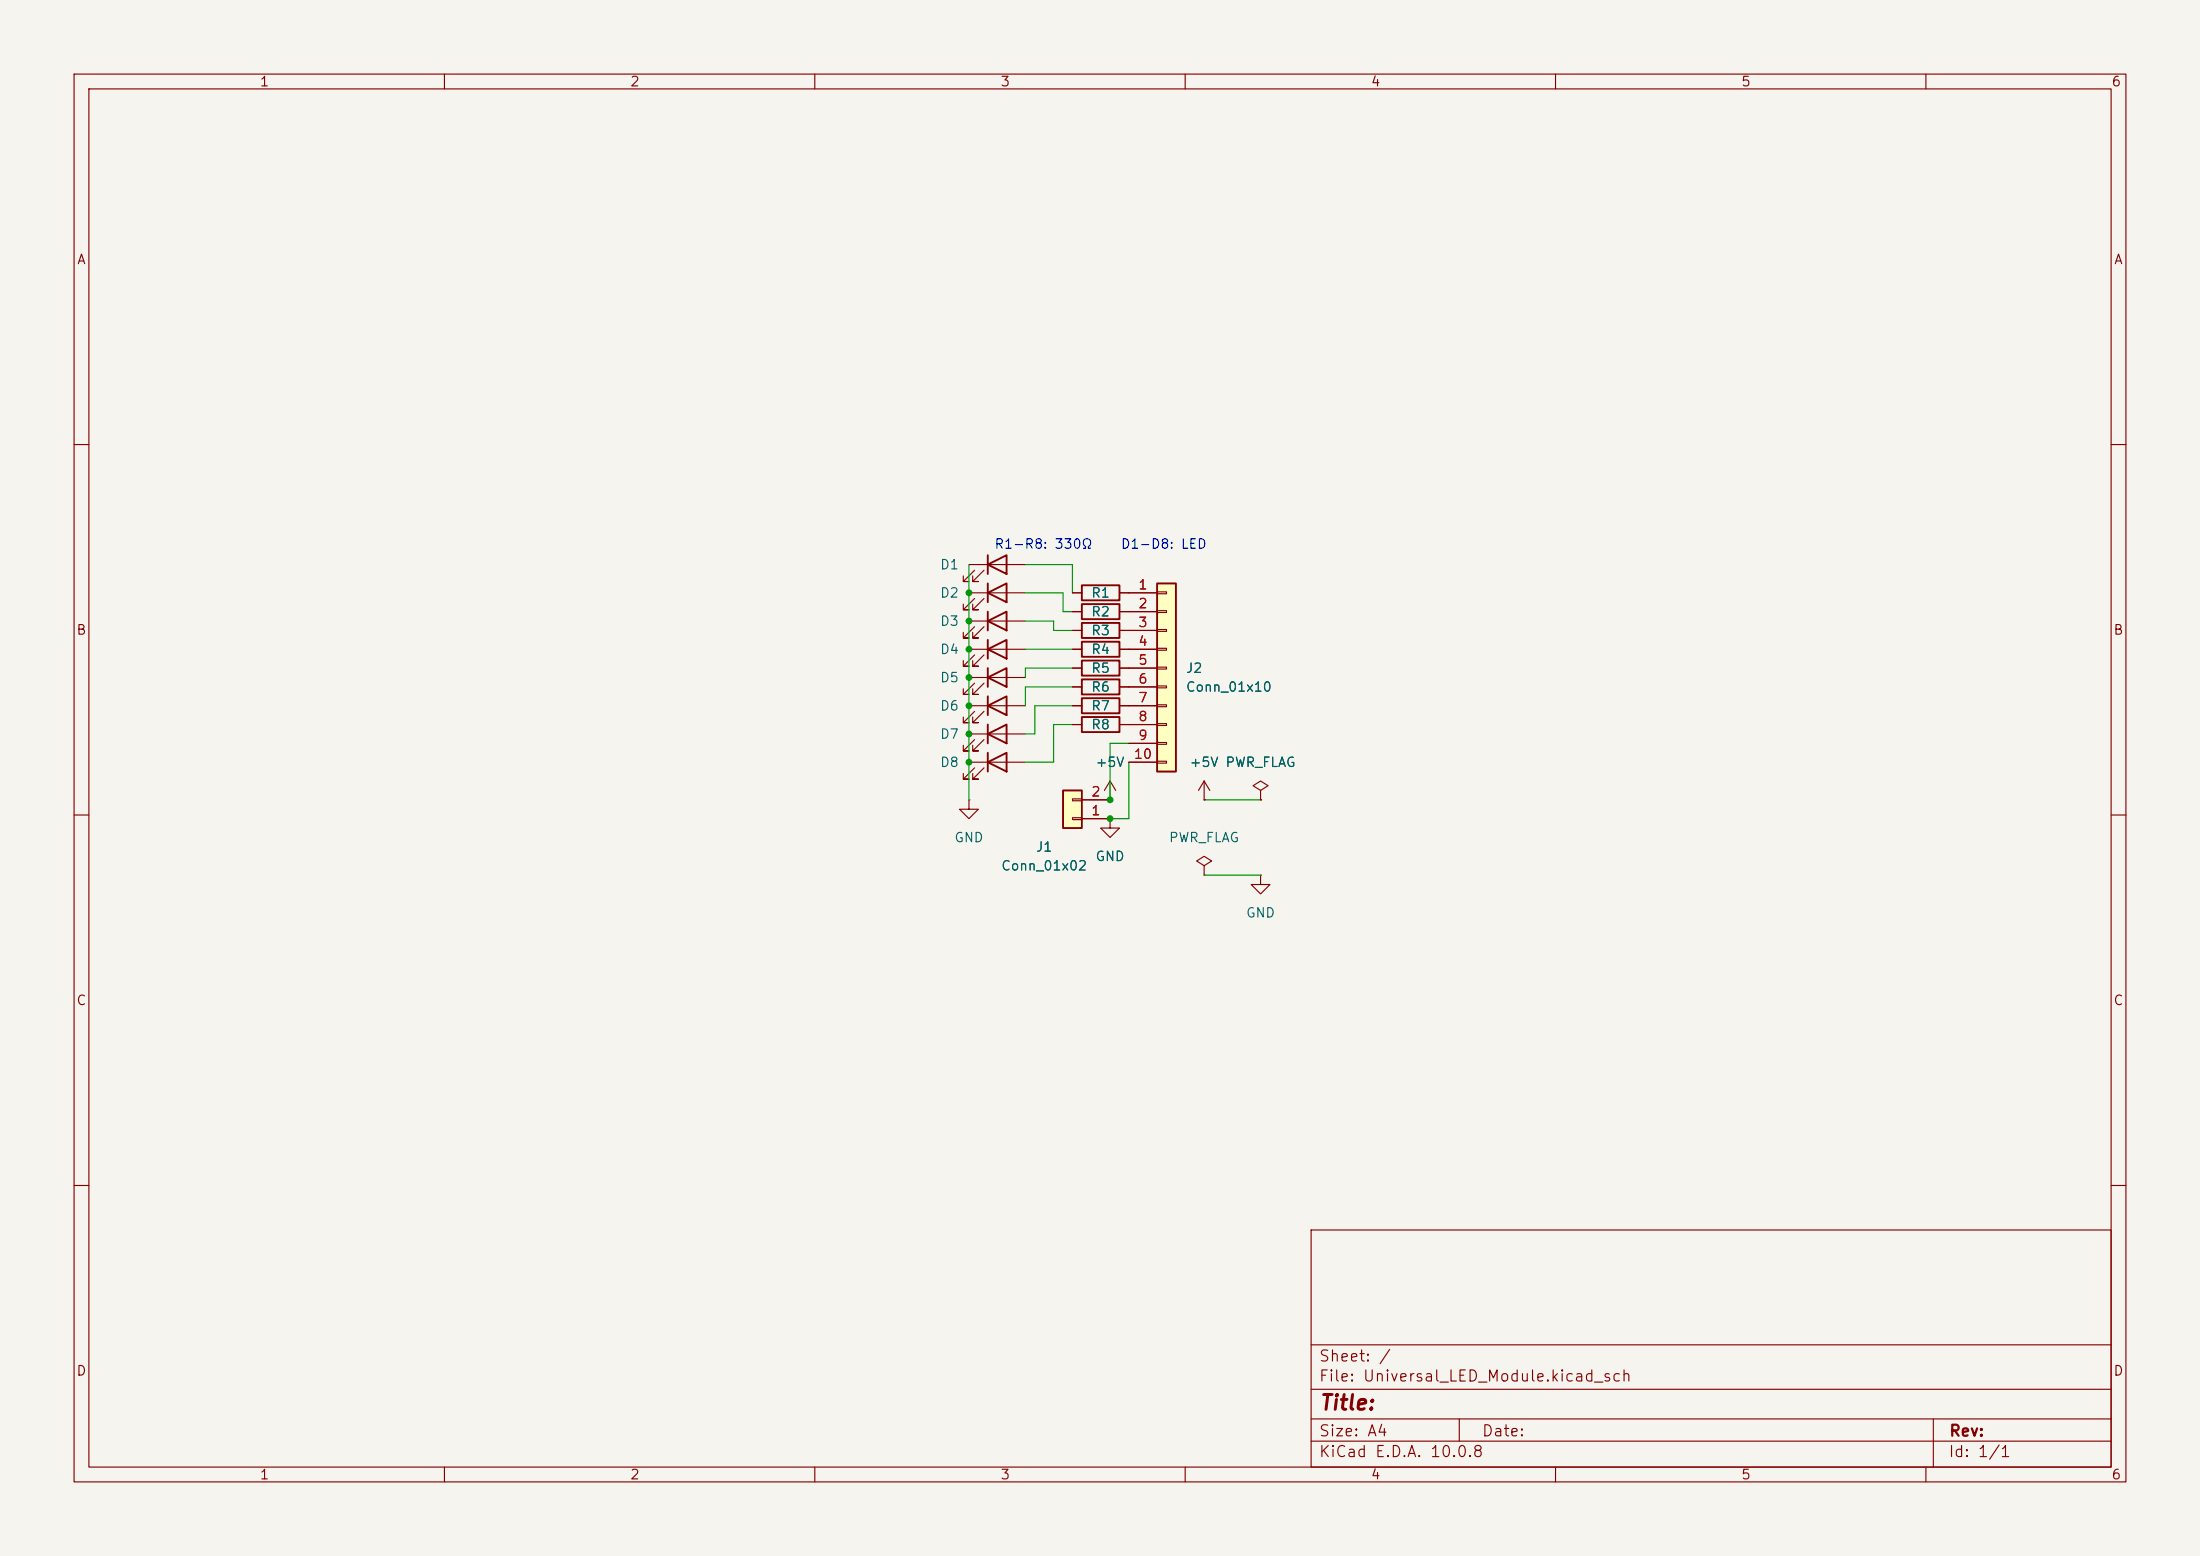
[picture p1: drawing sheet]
(kicad_sch
 (version 20260306)
 (generator "eeschema")
 (generator_version "10.0")
 (paper "A4")
 (lib_symbols
  (symbol "Connector_Generic:Conn_01x02"
   (pin_names
    (offset 1.016) (hide yes)) (exclude_from_sim no) (in_bom yes) (on_board yes)
   (in_pos_files yes)
   (duplicate_pin_numbers_are_jumpers no)
   (property "Reference" "J" (at 0 2.54 0) (show_name no) (do_not_autoplace no) (effects (font (size 1.27 1.27))))
   (property "Value" "Conn_01x02" (at 0 -5.08 0) (show_name no) (do_not_autoplace no) (effects (font (size 1.27 1.27))))
   (property "Footprint" "" (at 0 0 0) (show_name no) (do_not_autoplace no) (hide yes) (effects (font (size 1.27 1.27))))
   (property "Datasheet" "" (at 0 0 0) (show_name no) (do_not_autoplace no) (hide yes) (effects (font (size 1.27 1.27))))
   (property "Description" "Generic connector, single row, 01x02, script generated (kicad-library-utils/schlib/autogen/connector/)" (at 0 0 0) (show_name no) (do_not_autoplace no) (hide yes) (effects (font (size 1.27 1.27))))
   (symbol "Conn_01x02_1_1"
    (rectangle (start -1.27 1.27) (end 1.27 -3.81) (stroke (width 0.254) (type default)) (fill (type background)))
    (rectangle (start -1.27 0.127) (end 0 -0.127) (stroke (width 0.1524) (type default)) (fill (type none)))
    (rectangle (start -1.27 -2.413) (end 0 -2.667) (stroke (width 0.1524) (type default)) (fill (type none)))
    (pin passive line (at -5.08 0 0) (length 3.81) (name "Pin_1" (effects (font (size 1.27 1.27)))) (number "1" (effects (font (size 1.27 1.27)))))
    (pin passive line (at -5.08 -2.54 0) (length 3.81) (name "Pin_2" (effects (font (size 1.27 1.27)))) (number "2" (effects (font (size 1.27 1.27))))))
   (embedded_fonts no))
  (symbol "Connector_Generic:Conn_01x10"
   (pin_names
    (offset 1.016) (hide yes)) (exclude_from_sim no) (in_bom yes) (on_board yes)
   (in_pos_files yes)
   (duplicate_pin_numbers_are_jumpers no)
   (property "Reference" "J" (at 0 12.7 0) (show_name no) (do_not_autoplace no) (effects (font (size 1.27 1.27))))
   (property "Value" "Conn_01x10" (at 0 -15.24 0) (show_name no) (do_not_autoplace no) (effects (font (size 1.27 1.27))))
   (property "Footprint" "" (at 0 0 0) (show_name no) (do_not_autoplace no) (hide yes) (effects (font (size 1.27 1.27))))
   (property "Datasheet" "" (at 0 0 0) (show_name no) (do_not_autoplace no) (hide yes) (effects (font (size 1.27 1.27))))
   (property "Description" "Generic connector, single row, 01x10, script generated (kicad-library-utils/schlib/autogen/connector/)" (at 0 0 0) (show_name no) (do_not_autoplace no) (hide yes) (effects (font (size 1.27 1.27))))
   (symbol "Conn_01x10_1_1"
    (rectangle (start -1.27 11.43) (end 1.27 -13.97) (stroke (width 0.254) (type default)) (fill (type background)))
    (rectangle (start -1.27 10.287) (end 0 10.033) (stroke (width 0.1524) (type default)) (fill (type none)))
    (rectangle (start -1.27 7.747) (end 0 7.493) (stroke (width 0.1524) (type default)) (fill (type none)))
    (rectangle (start -1.27 5.207) (end 0 4.953) (stroke (width 0.1524) (type default)) (fill (type none)))
    (rectangle (start -1.27 2.667) (end 0 2.413) (stroke (width 0.1524) (type default)) (fill (type none)))
    (rectangle (start -1.27 0.127) (end 0 -0.127) (stroke (width 0.1524) (type default)) (fill (type none)))
    (rectangle (start -1.27 -2.413) (end 0 -2.667) (stroke (width 0.1524) (type default)) (fill (type none)))
    (rectangle (start -1.27 -4.953) (end 0 -5.207) (stroke (width 0.1524) (type default)) (fill (type none)))
    (rectangle (start -1.27 -7.493) (end 0 -7.747) (stroke (width 0.1524) (type default)) (fill (type none)))
    (rectangle (start -1.27 -10.033) (end 0 -10.287) (stroke (width 0.1524) (type default)) (fill (type none)))
    (rectangle (start -1.27 -12.573) (end 0 -12.827) (stroke (width 0.1524) (type default)) (fill (type none)))
    (pin passive line (at -5.08 10.16 0) (length 3.81) (name "Pin_1" (effects (font (size 1.27 1.27)))) (number "1" (effects (font (size 1.27 1.27)))))
    (pin passive line (at -5.08 7.62 0) (length 3.81) (name "Pin_2" (effects (font (size 1.27 1.27)))) (number "2" (effects (font (size 1.27 1.27)))))
    (pin passive line (at -5.08 5.08 0) (length 3.81) (name "Pin_3" (effects (font (size 1.27 1.27)))) (number "3" (effects (font (size 1.27 1.27)))))
    (pin passive line (at -5.08 2.54 0) (length 3.81) (name "Pin_4" (effects (font (size 1.27 1.27)))) (number "4" (effects (font (size 1.27 1.27)))))
    (pin passive line (at -5.08 0 0) (length 3.81) (name "Pin_5" (effects (font (size 1.27 1.27)))) (number "5" (effects (font (size 1.27 1.27)))))
    (pin passive line (at -5.08 -2.54 0) (length 3.81) (name "Pin_6" (effects (font (size 1.27 1.27)))) (number "6" (effects (font (size 1.27 1.27)))))
    (pin passive line (at -5.08 -5.08 0) (length 3.81) (name "Pin_7" (effects (font (size 1.27 1.27)))) (number "7" (effects (font (size 1.27 1.27)))))
    (pin passive line (at -5.08 -7.62 0) (length 3.81) (name "Pin_8" (effects (font (size 1.27 1.27)))) (number "8" (effects (font (size 1.27 1.27)))))
    (pin passive line (at -5.08 -10.16 0) (length 3.81) (name "Pin_9" (effects (font (size 1.27 1.27)))) (number "9" (effects (font (size 1.27 1.27)))))
    (pin passive line (at -5.08 -12.7 0) (length 3.81) (name "Pin_10" (effects (font (size 1.27 1.27)))) (number "10" (effects (font (size 1.27 1.27))))))
   (embedded_fonts no))
  (symbol "Device:LED"
   (pin_numbers (hide yes))
   (pin_names
    (offset 1.016) (hide yes)) (exclude_from_sim no) (in_bom yes) (on_board yes)
   (in_pos_files yes)
   (duplicate_pin_numbers_are_jumpers no)
   (property "Reference" "D" (at 0 2.54 0) (show_name no) (do_not_autoplace no) (effects (font (size 1.27 1.27))))
   (property "Value" "LED" (at 0 -2.54 0) (show_name no) (do_not_autoplace no) (effects (font (size 1.27 1.27))))
   (property "Footprint" "" (at 0 0 0) (show_name no) (do_not_autoplace no) (hide yes) (effects (font (size 1.27 1.27))))
   (property "Datasheet" "" (at 0 0 0) (show_name no) (do_not_autoplace no) (hide yes) (effects (font (size 1.27 1.27))))
   (property "Description" "Light emitting diode" (at 0 0 0) (show_name no) (do_not_autoplace no) (hide yes) (effects (font (size 1.27 1.27))))
   (property "Sim.Pins" "1=K 2=A" (at 0 0 0) (show_name no) (do_not_autoplace no) (hide yes) (effects (font (size 1.27 1.27))))
   (symbol "LED_0_1"
    (polyline (pts (xy -3.048 -0.762) (xy -4.572 -2.286) (xy -3.81 -2.286) (xy -4.572 -2.286) (xy -4.572 -1.524)) (stroke (width 0) (type default)) (fill (type none)))
    (polyline (pts (xy -1.778 -0.762) (xy -3.302 -2.286) (xy -2.54 -2.286) (xy -3.302 -2.286) (xy -3.302 -1.524)) (stroke (width 0) (type default)) (fill (type none)))
    (polyline (pts (xy -1.27 0) (xy 1.27 0)) (stroke (width 0) (type default)) (fill (type none)))
    (polyline (pts (xy -1.27 -1.27) (xy -1.27 1.27)) (stroke (width 0.254) (type default)) (fill (type none)))
    (polyline (pts (xy 1.27 -1.27) (xy 1.27 1.27) (xy -1.27 0) (xy 1.27 -1.27)) (stroke (width 0.254) (type default)) (fill (type none))))
   (symbol "LED_1_1"
    (pin passive line (at -3.81 0 0) (length 2.54) (name "K" (effects (font (size 1.27 1.27)))) (number "1" (effects (font (size 1.27 1.27)))))
    (pin passive line (at 3.81 0 180) (length 2.54) (name "A" (effects (font (size 1.27 1.27)))) (number "2" (effects (font (size 1.27 1.27))))))
   (embedded_fonts no))
  (symbol "Device:R"
   (pin_numbers (hide yes))
   (pin_names
    (offset 0)) (exclude_from_sim no) (in_bom yes) (on_board yes)
   (in_pos_files yes)
   (duplicate_pin_numbers_are_jumpers no)
   (property "Reference" "R" (at 2.032 0 90) (show_name no) (do_not_autoplace no) (effects (font (size 1.27 1.27))))
   (property "Value" "R" (at 0 0 90) (show_name no) (do_not_autoplace no) (effects (font (size 1.27 1.27))))
   (property "Footprint" "" (at -1.778 0 90) (show_name no) (do_not_autoplace no) (hide yes) (effects (font (size 1.27 1.27))))
   (property "Datasheet" "" (at 0 0 0) (show_name no) (do_not_autoplace no) (hide yes) (effects (font (size 1.27 1.27))))
   (property "Description" "Resistor" (at 0 0 0) (show_name no) (do_not_autoplace no) (hide yes) (effects (font (size 1.27 1.27))))
   (symbol "R_0_1"
    (rectangle (start -1.016 -2.54) (end 1.016 2.54) (stroke (width 0.254) (type default)) (fill (type none))))
   (symbol "R_1_1"
    (pin passive line (at 0 3.81 270) (length 1.27) (name "" (effects (font (size 1.27 1.27)))) (number "1" (effects (font (size 1.27 1.27)))))
    (pin passive line (at 0 -3.81 90) (length 1.27) (name "" (effects (font (size 1.27 1.27)))) (number "2" (effects (font (size 1.27 1.27))))))
   (embedded_fonts no))
  (symbol "power:+5V"
   (power global)
   (pin_numbers (hide yes))
   (pin_names
    (offset 0) (hide yes)) (exclude_from_sim no) (in_bom yes) (on_board yes)
   (in_pos_files yes)
   (duplicate_pin_numbers_are_jumpers no)
   (property "Reference" "#PWR" (at 0 -3.81 0) (show_name no) (do_not_autoplace no) (hide yes) (effects (font (size 1.27 1.27))))
   (property "Value" "+5V" (at 0 3.556 0) (show_name no) (do_not_autoplace no) (effects (font (size 1.27 1.27))))
   (property "Footprint" "" (at 0 0 0) (show_name no) (do_not_autoplace no) (hide yes) (effects (font (size 1.27 1.27))))
   (property "Datasheet" "" (at 0 0 0) (show_name no) (do_not_autoplace no) (hide yes) (effects (font (size 1.27 1.27))))
   (property "Description" "Power symbol creates a global label with name \"+5V\"" (at 0 0 0) (show_name no) (do_not_autoplace no) (hide yes) (effects (font (size 1.27 1.27))))
   (symbol "+5V_0_1"
    (polyline (pts (xy -0.762 1.27) (xy 0 2.54)) (stroke (width 0) (type default)) (fill (type none)))
    (polyline (pts (xy 0 2.54) (xy 0.762 1.27)) (stroke (width 0) (type default)) (fill (type none)))
    (polyline (pts (xy 0 0) (xy 0 2.54)) (stroke (width 0) (type default)) (fill (type none))))
   (symbol "+5V_1_1"
    (pin power_in line (at 0 0 90) (length 0) (name "" (effects (font (size 1.27 1.27)))) (number "1" (effects (font (size 1.27 1.27))))))
   (embedded_fonts no))
  (symbol "power:GND"
   (power global)
   (pin_numbers (hide yes))
   (pin_names
    (offset 0) (hide yes)) (exclude_from_sim no) (in_bom yes) (on_board yes)
   (in_pos_files yes)
   (duplicate_pin_numbers_are_jumpers no)
   (property "Reference" "#PWR" (at 0 -6.35 0) (show_name no) (do_not_autoplace no) (hide yes) (effects (font (size 1.27 1.27))))
   (property "Value" "GND" (at 0 -3.81 0) (show_name no) (do_not_autoplace no) (effects (font (size 1.27 1.27))))
   (property "Footprint" "" (at 0 0 0) (show_name no) (do_not_autoplace no) (hide yes) (effects (font (size 1.27 1.27))))
   (property "Datasheet" "" (at 0 0 0) (show_name no) (do_not_autoplace no) (hide yes) (effects (font (size 1.27 1.27))))
   (property "Description" "Power symbol creates a global label with name \"GND\" , ground" (at 0 0 0) (show_name no) (do_not_autoplace no) (hide yes) (effects (font (size 1.27 1.27))))
   (symbol "GND_0_1"
    (polyline (pts (xy 0 0) (xy 0 -1.27) (xy 1.27 -1.27) (xy 0 -2.54) (xy -1.27 -1.27) (xy 0 -1.27)) (stroke (width 0) (type default)) (fill (type none))))
   (symbol "GND_1_1"
    (pin power_in line (at 0 0 270) (length 0) (name "" (effects (font (size 1.27 1.27)))) (number "1" (effects (font (size 1.27 1.27))))))
   (embedded_fonts no))
  (symbol "power:PWR_FLAG"
   (power global)
   (pin_numbers (hide yes))
   (pin_names
    (offset 0) (hide yes)) (exclude_from_sim no) (in_bom yes) (on_board yes)
   (in_pos_files yes)
   (duplicate_pin_numbers_are_jumpers no)
   (property "Reference" "#FLG" (at 0 1.905 0) (show_name no) (do_not_autoplace no) (hide yes) (effects (font (size 1.27 1.27))))
   (property "Value" "PWR_FLAG" (at 0 3.81 0) (show_name no) (do_not_autoplace no) (effects (font (size 1.27 1.27))))
   (property "Footprint" "" (at 0 0 0) (show_name no) (do_not_autoplace no) (hide yes) (effects (font (size 1.27 1.27))))
   (property "Datasheet" "" (at 0 0 0) (show_name no) (do_not_autoplace no) (hide yes) (effects (font (size 1.27 1.27))))
   (property "Description" "Special symbol for telling ERC where power comes from" (at 0 0 0) (show_name no) (do_not_autoplace no) (hide yes) (effects (font (size 1.27 1.27))))
   (symbol "PWR_FLAG_0_0"
    (pin power_out line (at 0 0 90) (length 0) (name "" (effects (font (size 1.27 1.27)))) (number "1" (effects (font (size 1.27 1.27))))))
   (symbol "PWR_FLAG_0_1"
    (polyline (pts (xy 0 0) (xy 0 1.27) (xy -1.016 1.905) (xy 0 2.54) (xy 1.016 1.905) (xy 0 1.27)) (stroke (width 0) (type default)) (fill (type none))))
   (embedded_fonts no)))
 (text "R1-R8: 330Ω    D1-D8: LED"
  (exclude_from_sim no)
  (at 148.59 73.66 0)
  (effects (font (size 1.27 1.27))))
 (junction
  (at 130.81 80.01)
  (diameter 0)
  (color 0 0 0 0))
 (junction
  (at 130.81 87.63)
  (diameter 0)
  (color 0 0 0 0))
 (junction
  (at 130.81 83.82)
  (diameter 0)
  (color 0 0 0 0))
 (junction
  (at 130.81 95.25)
  (diameter 0)
  (color 0 0 0 0))
 (junction
  (at 130.81 102.87)
  (diameter 0)
  (color 0 0 0 0))
 (junction
  (at 130.81 91.44)
  (diameter 0)
  (color 0 0 0 0))
 (junction
  (at 149.86 107.95)
  (diameter 0)
  (color 0 0 0 0))
 (junction
  (at 149.86 110.49)
  (diameter 0)
  (color 0 0 0 0))
 (junction
  (at 130.81 99.06)
  (diameter 0)
  (color 0 0 0 0))
 (wire
  (pts (xy 149.86 100.33) (xy 152.4 100.33))
  (stroke (width 0) (type default)))
 (wire
  (pts (xy 144.78 76.2) (xy 138.43 76.2))
  (stroke (width 0) (type default)))
 (wire
  (pts (xy 143.51 82.55) (xy 143.51 80.01))
  (stroke (width 0) (type default)))
 (wire
  (pts (xy 138.43 90.17) (xy 138.43 91.44))
  (stroke (width 0) (type default)))
 (wire
  (pts (xy 162.56 107.95) (xy 170.18 107.95))
  (stroke (width 0) (type default)))
 (wire
  (pts (xy 144.78 82.55) (xy 143.51 82.55))
  (stroke (width 0) (type default)))
 (wire
  (pts (xy 139.7 95.25) (xy 139.7 99.06))
  (stroke (width 0) (type default)))
 (wire
  (pts (xy 142.24 85.09) (xy 144.78 85.09))
  (stroke (width 0) (type default)))
 (wire
  (pts (xy 130.81 80.01) (xy 130.81 83.82))
  (stroke (width 0) (type default)))
 (wire
  (pts (xy 152.4 110.49) (xy 152.4 102.87))
  (stroke (width 0) (type default)))
 (wire
  (pts (xy 130.81 87.63) (xy 130.81 91.44))
  (stroke (width 0) (type default)))
 (wire
  (pts (xy 130.81 95.25) (xy 130.81 99.06))
  (stroke (width 0) (type default)))
 (wire
  (pts (xy 149.86 100.33) (xy 149.86 107.95))
  (stroke (width 0) (type default)))
 (wire
  (pts (xy 130.81 76.2) (xy 130.81 80.01))
  (stroke (width 0) (type default)))
 (wire
  (pts (xy 142.24 97.79) (xy 142.24 102.87))
  (stroke (width 0) (type default)))
 (wire
  (pts (xy 138.43 83.82) (xy 142.24 83.82))
  (stroke (width 0) (type default)))
 (wire
  (pts (xy 142.24 102.87) (xy 138.43 102.87))
  (stroke (width 0) (type default)))
 (wire
  (pts (xy 130.81 83.82) (xy 130.81 87.63))
  (stroke (width 0) (type default)))
 (wire
  (pts (xy 143.51 80.01) (xy 138.43 80.01))
  (stroke (width 0) (type default)))
 (wire
  (pts (xy 138.43 92.71) (xy 138.43 95.25))
  (stroke (width 0) (type default)))
 (wire
  (pts (xy 130.81 102.87) (xy 130.81 107.95))
  (stroke (width 0) (type default)))
 (wire
  (pts (xy 144.78 80.01) (xy 144.78 76.2))
  (stroke (width 0) (type default)))
 (wire
  (pts (xy 138.43 87.63) (xy 144.78 87.63))
  (stroke (width 0) (type default)))
 (wire
  (pts (xy 142.24 97.79) (xy 144.78 97.79))
  (stroke (width 0) (type default)))
 (wire
  (pts (xy 142.24 85.09) (xy 142.24 83.82))
  (stroke (width 0) (type default)))
 (wire
  (pts (xy 162.56 118.11) (xy 170.18 118.11))
  (stroke (width 0) (type default)))
 (wire
  (pts (xy 130.81 99.06) (xy 130.81 102.87))
  (stroke (width 0) (type default)))
 (wire
  (pts (xy 130.81 91.44) (xy 130.81 95.25))
  (stroke (width 0) (type default)))
 (wire
  (pts (xy 144.78 95.25) (xy 139.7 95.25))
  (stroke (width 0) (type default)))
 (wire
  (pts (xy 149.86 110.49) (xy 152.4 110.49))
  (stroke (width 0) (type default)))
 (wire
  (pts (xy 139.7 99.06) (xy 138.43 99.06))
  (stroke (width 0) (type default)))
 (wire
  (pts (xy 138.43 92.71) (xy 144.78 92.71))
  (stroke (width 0) (type default)))
 (wire
  (pts (xy 138.43 90.17) (xy 144.78 90.17))
  (stroke (width 0) (type default)))
 (symbol
  (lib_id "Device:LED")
  (at 134.62 99.06 0)
  (unit 1)
  (body_style 1)
  (exclude_from_sim no)
  (in_bom yes)
  (on_board yes)
  (in_pos_files yes)
  (dnp no)
  (property "Reference" "D7" (at 129.54 99.06 0) (show_name no) (do_not_autoplace no) (effects (font (size 1.27 1.27)) (justify right)))
  (property "Value" "LED" (at 133.0325 95.25 0) (hide yes) (show_name no) (do_not_autoplace no) (effects (font (size 1.27 1.27))))
  (property "Footprint" "LED_THT:LED_D5.0mm" (at 134.62 99.06 0) (hide yes) (show_name no) (do_not_autoplace no) (effects (font (size 1.27 1.27))))
  (property "Datasheet" "" (at 134.62 99.06 0) (hide yes) (show_name no) (do_not_autoplace no) (effects (font (size 1.27 1.27))))
  (property "Description" "Light emitting diode" (at 134.62 99.06 0) (hide yes) (show_name no) (do_not_autoplace no) (effects (font (size 1.27 1.27))))
  (property "Sim.Pins" "1=K 2=A" (at 134.62 99.06 0) (hide yes) (show_name no) (do_not_autoplace no) (effects (font (size 1.27 1.27))))
  (pin "2")
  (pin "1"))
 (symbol
  (lib_id "Device:R")
  (at 148.59 85.09 90)
  (unit 1)
  (body_style 1)
  (exclude_from_sim no)
  (in_bom yes)
  (on_board yes)
  (in_pos_files yes)
  (dnp no)
  (property "Reference" "R3" (at 148.59 85.09 90) (show_name no) (do_not_autoplace no) (effects (font (size 1.27 1.27))))
  (property "Value" "330" (at 148.59 81.28 90) (hide yes) (show_name no) (do_not_autoplace no) (effects (font (size 1.27 1.27))))
  (property "Footprint" "Resistor_THT:R_Axial_DIN0207_L6.3mm_D2.5mm_P10.16mm_Horizontal" (at 148.59 86.868 90) (hide yes) (show_name no) (do_not_autoplace no) (effects (font (size 1.27 1.27))))
  (property "Datasheet" "" (at 148.59 85.09 0) (hide yes) (show_name no) (do_not_autoplace no) (effects (font (size 1.27 1.27))))
  (property "Description" "Resistor" (at 148.59 85.09 0) (hide yes) (show_name no) (do_not_autoplace no) (effects (font (size 1.27 1.27))))
  (pin "2")
  (pin "1"))
 (symbol
  (lib_id "power:PWR_FLAG")
  (at 162.56 118.11 0)
  (unit 1)
  (body_style 1)
  (exclude_from_sim no)
  (in_bom yes)
  (on_board yes)
  (in_pos_files yes)
  (dnp no)
  (fields_autoplaced yes)
  (property "Reference" "#FLG02" (at 162.56 116.205 0) (hide yes) (show_name no) (do_not_autoplace no) (effects (font (size 1.27 1.27))))
  (property "Value" "PWR_FLAG" (at 162.56 113.03 0) (show_name no) (do_not_autoplace no) (effects (font (size 1.27 1.27))))
  (property "Footprint" "" (at 162.56 118.11 0) (hide yes) (show_name no) (do_not_autoplace no) (effects (font (size 1.27 1.27))))
  (property "Datasheet" "" (at 162.56 118.11 0) (hide yes) (show_name no) (do_not_autoplace no) (effects (font (size 1.27 1.27))))
  (property "Description" "Special symbol for telling ERC where power comes from" (at 162.56 118.11 0) (hide yes) (show_name no) (do_not_autoplace no) (effects (font (size 1.27 1.27))))
  (pin "1"))
 (symbol
  (lib_id "Connector_Generic:Conn_01x02")
  (at 144.78 110.49 180)
  (unit 1)
  (body_style 1)
  (exclude_from_sim no)
  (in_bom yes)
  (on_board yes)
  (in_pos_files yes)
  (dnp no)
  (property "Reference" "J1" (at 140.97 114.3 0) (show_name no) (do_not_autoplace no) (effects (font (size 1.27 1.27))))
  (property "Value" "Conn_01x02" (at 140.97 116.84 0) (show_name no) (do_not_autoplace no) (effects (font (size 1.27 1.27))))
  (property "Footprint" "Connector_PinHeader_2.54mm:PinHeader_1x02_P2.54mm_Vertical" (at 144.78 110.49 0) (hide yes) (show_name no) (do_not_autoplace no) (effects (font (size 1.27 1.27))))
  (property "Datasheet" "" (at 144.78 110.49 0) (hide yes) (show_name no) (do_not_autoplace no) (effects (font (size 1.27 1.27))))
  (property "Description" "Generic connector, single row, 01x02, script generated (kicad-library-utils/schlib/autogen/connector/)" (at 144.78 110.49 0) (hide yes) (show_name no) (do_not_autoplace no) (effects (font (size 1.27 1.27))))
  (pin "1")
  (pin "2"))
 (symbol
  (lib_id "power:+5V")
  (at 149.86 107.95 0)
  (unit 1)
  (body_style 1)
  (exclude_from_sim no)
  (in_bom yes)
  (on_board yes)
  (in_pos_files yes)
  (dnp no)
  (fields_autoplaced yes)
  (property "Reference" "#PWR01" (at 149.86 111.76 0) (hide yes) (show_name no) (do_not_autoplace no) (effects (font (size 1.27 1.27))))
  (property "Value" "+5V" (at 149.86 102.87 0) (show_name no) (do_not_autoplace no) (effects (font (size 1.27 1.27))))
  (property "Footprint" "" (at 149.86 107.95 0) (hide yes) (show_name no) (do_not_autoplace no) (effects (font (size 1.27 1.27))))
  (property "Datasheet" "" (at 149.86 107.95 0) (hide yes) (show_name no) (do_not_autoplace no) (effects (font (size 1.27 1.27))))
  (property "Description" "Power symbol creates a global label with name \"+5V\"" (at 149.86 107.95 0) (hide yes) (show_name no) (do_not_autoplace no) (effects (font (size 1.27 1.27))))
  (pin "1"))
 (symbol
  (lib_id "Device:LED")
  (at 134.62 80.01 0)
  (unit 1)
  (body_style 1)
  (exclude_from_sim no)
  (in_bom yes)
  (on_board yes)
  (in_pos_files yes)
  (dnp no)
  (property "Reference" "D2" (at 129.54 80.01 0) (show_name no) (do_not_autoplace no) (effects (font (size 1.27 1.27)) (justify right)))
  (property "Value" "LED" (at 133.0325 76.2 0) (hide yes) (show_name no) (do_not_autoplace no) (effects (font (size 1.27 1.27))))
  (property "Footprint" "LED_THT:LED_D5.0mm" (at 134.62 80.01 0) (hide yes) (show_name no) (do_not_autoplace no) (effects (font (size 1.27 1.27))))
  (property "Datasheet" "" (at 134.62 80.01 0) (hide yes) (show_name no) (do_not_autoplace no) (effects (font (size 1.27 1.27))))
  (property "Description" "Light emitting diode" (at 134.62 80.01 0) (hide yes) (show_name no) (do_not_autoplace no) (effects (font (size 1.27 1.27))))
  (property "Sim.Pins" "1=K 2=A" (at 134.62 80.01 0) (hide yes) (show_name no) (do_not_autoplace no) (effects (font (size 1.27 1.27))))
  (pin "2")
  (pin "1"))
 (symbol
  (lib_id "power:GND")
  (at 130.81 107.95 0)
  (unit 1)
  (body_style 1)
  (exclude_from_sim no)
  (in_bom yes)
  (on_board yes)
  (in_pos_files yes)
  (dnp no)
  (fields_autoplaced yes)
  (property "Reference" "#PWR03" (at 130.81 114.3 0) (hide yes) (show_name no) (do_not_autoplace no) (effects (font (size 1.27 1.27))))
  (property "Value" "GND" (at 130.81 113.03 0) (show_name no) (do_not_autoplace no) (effects (font (size 1.27 1.27))))
  (property "Footprint" "" (at 130.81 107.95 0) (hide yes) (show_name no) (do_not_autoplace no) (effects (font (size 1.27 1.27))))
  (property "Datasheet" "" (at 130.81 107.95 0) (hide yes) (show_name no) (do_not_autoplace no) (effects (font (size 1.27 1.27))))
  (property "Description" "Power symbol creates a global label with name \"GND\" , ground" (at 130.81 107.95 0) (hide yes) (show_name no) (do_not_autoplace no) (effects (font (size 1.27 1.27))))
  (pin "1"))
 (symbol
  (lib_id "Device:R")
  (at 148.59 92.71 90)
  (unit 1)
  (body_style 1)
  (exclude_from_sim no)
  (in_bom yes)
  (on_board yes)
  (in_pos_files yes)
  (dnp no)
  (property "Reference" "R6" (at 148.59 92.71 90) (show_name no) (do_not_autoplace no) (effects (font (size 1.27 1.27))))
  (property "Value" "330" (at 148.59 88.9 90) (hide yes) (show_name no) (do_not_autoplace no) (effects (font (size 1.27 1.27))))
  (property "Footprint" "Resistor_THT:R_Axial_DIN0207_L6.3mm_D2.5mm_P10.16mm_Horizontal" (at 148.59 94.488 90) (hide yes) (show_name no) (do_not_autoplace no) (effects (font (size 1.27 1.27))))
  (property "Datasheet" "" (at 148.59 92.71 0) (hide yes) (show_name no) (do_not_autoplace no) (effects (font (size 1.27 1.27))))
  (property "Description" "Resistor" (at 148.59 92.71 0) (hide yes) (show_name no) (do_not_autoplace no) (effects (font (size 1.27 1.27))))
  (pin "2")
  (pin "1"))
 (symbol
  (lib_id "power:+5V")
  (at 162.56 107.95 0)
  (unit 1)
  (body_style 1)
  (exclude_from_sim no)
  (in_bom yes)
  (on_board yes)
  (in_pos_files yes)
  (dnp no)
  (fields_autoplaced yes)
  (property "Reference" "#PWR04" (at 162.56 111.76 0) (hide yes) (show_name no) (do_not_autoplace no) (effects (font (size 1.27 1.27))))
  (property "Value" "+5V" (at 162.56 102.87 0) (show_name no) (do_not_autoplace no) (effects (font (size 1.27 1.27))))
  (property "Footprint" "" (at 162.56 107.95 0) (hide yes) (show_name no) (do_not_autoplace no) (effects (font (size 1.27 1.27))))
  (property "Datasheet" "" (at 162.56 107.95 0) (hide yes) (show_name no) (do_not_autoplace no) (effects (font (size 1.27 1.27))))
  (property "Description" "Power symbol creates a global label with name \"+5V\"" (at 162.56 107.95 0) (hide yes) (show_name no) (do_not_autoplace no) (effects (font (size 1.27 1.27))))
  (pin "1"))
 (symbol
  (lib_id "Device:LED")
  (at 134.62 95.25 0)
  (unit 1)
  (body_style 1)
  (exclude_from_sim no)
  (in_bom yes)
  (on_board yes)
  (in_pos_files yes)
  (dnp no)
  (property "Reference" "D6" (at 129.54 95.25 0) (show_name no) (do_not_autoplace no) (effects (font (size 1.27 1.27)) (justify right)))
  (property "Value" "LED" (at 133.0325 91.44 0) (hide yes) (show_name no) (do_not_autoplace no) (effects (font (size 1.27 1.27))))
  (property "Footprint" "LED_THT:LED_D5.0mm" (at 134.62 95.25 0) (hide yes) (show_name no) (do_not_autoplace no) (effects (font (size 1.27 1.27))))
  (property "Datasheet" "" (at 134.62 95.25 0) (hide yes) (show_name no) (do_not_autoplace no) (effects (font (size 1.27 1.27))))
  (property "Description" "Light emitting diode" (at 134.62 95.25 0) (hide yes) (show_name no) (do_not_autoplace no) (effects (font (size 1.27 1.27))))
  (property "Sim.Pins" "1=K 2=A" (at 134.62 95.25 0) (hide yes) (show_name no) (do_not_autoplace no) (effects (font (size 1.27 1.27))))
  (pin "2")
  (pin "1"))
 (symbol
  (lib_id "Device:LED")
  (at 134.62 87.63 0)
  (unit 1)
  (body_style 1)
  (exclude_from_sim no)
  (in_bom yes)
  (on_board yes)
  (in_pos_files yes)
  (dnp no)
  (property "Reference" "D4" (at 129.54 87.63 0) (show_name no) (do_not_autoplace no) (effects (font (size 1.27 1.27)) (justify right)))
  (property "Value" "LED" (at 133.0325 83.82 0) (hide yes) (show_name no) (do_not_autoplace no) (effects (font (size 1.27 1.27))))
  (property "Footprint" "LED_THT:LED_D5.0mm" (at 134.62 87.63 0) (hide yes) (show_name no) (do_not_autoplace no) (effects (font (size 1.27 1.27))))
  (property "Datasheet" "" (at 134.62 87.63 0) (hide yes) (show_name no) (do_not_autoplace no) (effects (font (size 1.27 1.27))))
  (property "Description" "Light emitting diode" (at 134.62 87.63 0) (hide yes) (show_name no) (do_not_autoplace no) (effects (font (size 1.27 1.27))))
  (property "Sim.Pins" "1=K 2=A" (at 134.62 87.63 0) (hide yes) (show_name no) (do_not_autoplace no) (effects (font (size 1.27 1.27))))
  (pin "2")
  (pin "1"))
 (symbol
  (lib_id "Device:LED")
  (at 134.62 102.87 0)
  (unit 1)
  (body_style 1)
  (exclude_from_sim no)
  (in_bom yes)
  (on_board yes)
  (in_pos_files yes)
  (dnp no)
  (property "Reference" "D8" (at 129.54 102.87 0) (show_name no) (do_not_autoplace no) (effects (font (size 1.27 1.27)) (justify right)))
  (property "Value" "LED" (at 133.0325 99.06 0) (hide yes) (show_name no) (do_not_autoplace no) (effects (font (size 1.27 1.27))))
  (property "Footprint" "LED_THT:LED_D5.0mm" (at 134.62 102.87 0) (hide yes) (show_name no) (do_not_autoplace no) (effects (font (size 1.27 1.27))))
  (property "Datasheet" "" (at 134.62 102.87 0) (hide yes) (show_name no) (do_not_autoplace no) (effects (font (size 1.27 1.27))))
  (property "Description" "Light emitting diode" (at 134.62 102.87 0) (hide yes) (show_name no) (do_not_autoplace no) (effects (font (size 1.27 1.27))))
  (property "Sim.Pins" "1=K 2=A" (at 134.62 102.87 0) (hide yes) (show_name no) (do_not_autoplace no) (effects (font (size 1.27 1.27))))
  (pin "2")
  (pin "1"))
 (symbol
  (lib_id "Device:R")
  (at 148.59 82.55 90)
  (unit 1)
  (body_style 1)
  (exclude_from_sim no)
  (in_bom yes)
  (on_board yes)
  (in_pos_files yes)
  (dnp no)
  (property "Reference" "R2" (at 148.59 82.55 90) (show_name no) (do_not_autoplace no) (effects (font (size 1.27 1.27))))
  (property "Value" "330" (at 148.59 78.74 90) (hide yes) (show_name no) (do_not_autoplace no) (effects (font (size 1.27 1.27))))
  (property "Footprint" "Resistor_THT:R_Axial_DIN0207_L6.3mm_D2.5mm_P10.16mm_Horizontal" (at 148.59 84.328 90) (hide yes) (show_name no) (do_not_autoplace no) (effects (font (size 1.27 1.27))))
  (property "Datasheet" "" (at 148.59 82.55 0) (hide yes) (show_name no) (do_not_autoplace no) (effects (font (size 1.27 1.27))))
  (property "Description" "Resistor" (at 148.59 82.55 0) (hide yes) (show_name no) (do_not_autoplace no) (effects (font (size 1.27 1.27))))
  (pin "2")
  (pin "1"))
 (symbol
  (lib_id "Connector_Generic:Conn_01x10")
  (at 157.48 90.17 0)
  (unit 1)
  (body_style 1)
  (exclude_from_sim no)
  (in_bom yes)
  (on_board yes)
  (in_pos_files yes)
  (dnp no)
  (fields_autoplaced yes)
  (property "Reference" "J2" (at 160.02 90.1699 0) (show_name no) (do_not_autoplace no) (effects (font (size 1.27 1.27)) (justify left)))
  (property "Value" "Conn_01x10" (at 160.02 92.7099 0) (show_name no) (do_not_autoplace no) (effects (font (size 1.27 1.27)) (justify left)))
  (property "Footprint" "Connector_PinHeader_2.54mm:PinHeader_1x10_P2.54mm_Vertical" (at 157.48 90.17 0) (hide yes) (show_name no) (do_not_autoplace no) (effects (font (size 1.27 1.27))))
  (property "Datasheet" "" (at 157.48 90.17 0) (hide yes) (show_name no) (do_not_autoplace no) (effects (font (size 1.27 1.27))))
  (property "Description" "Generic connector, single row, 01x10, script generated (kicad-library-utils/schlib/autogen/connector/)" (at 157.48 90.17 0) (hide yes) (show_name no) (do_not_autoplace no) (effects (font (size 1.27 1.27))))
  (pin "10")
  (pin "9")
  (pin "1")
  (pin "2")
  (pin "5")
  (pin "8")
  (pin "6")
  (pin "3")
  (pin "7")
  (pin "4"))
 (symbol
  (lib_id "Device:R")
  (at 148.59 95.25 90)
  (unit 1)
  (body_style 1)
  (exclude_from_sim no)
  (in_bom yes)
  (on_board yes)
  (in_pos_files yes)
  (dnp no)
  (property "Reference" "R7" (at 148.59 95.25 90) (show_name no) (do_not_autoplace no) (effects (font (size 1.27 1.27))))
  (property "Value" "330" (at 148.59 91.44 90) (hide yes) (show_name no) (do_not_autoplace no) (effects (font (size 1.27 1.27))))
  (property "Footprint" "Resistor_THT:R_Axial_DIN0207_L6.3mm_D2.5mm_P10.16mm_Horizontal" (at 148.59 97.028 90) (hide yes) (show_name no) (do_not_autoplace no) (effects (font (size 1.27 1.27))))
  (property "Datasheet" "" (at 148.59 95.25 0) (hide yes) (show_name no) (do_not_autoplace no) (effects (font (size 1.27 1.27))))
  (property "Description" "Resistor" (at 148.59 95.25 0) (hide yes) (show_name no) (do_not_autoplace no) (effects (font (size 1.27 1.27))))
  (pin "2")
  (pin "1"))
 (symbol
  (lib_id "Device:LED")
  (at 134.62 76.2 0)
  (unit 1)
  (body_style 1)
  (exclude_from_sim no)
  (in_bom yes)
  (on_board yes)
  (in_pos_files yes)
  (dnp no)
  (property "Reference" "D1" (at 129.54 76.2 0) (show_name no) (do_not_autoplace no) (effects (font (size 1.27 1.27)) (justify right)))
  (property "Value" "LED" (at 133.0325 72.39 0) (hide yes) (show_name no) (do_not_autoplace no) (effects (font (size 1.27 1.27))))
  (property "Footprint" "LED_THT:LED_D5.0mm" (at 134.62 76.2 0) (hide yes) (show_name no) (do_not_autoplace no) (effects (font (size 1.27 1.27))))
  (property "Datasheet" "" (at 134.62 76.2 0) (hide yes) (show_name no) (do_not_autoplace no) (effects (font (size 1.27 1.27))))
  (property "Description" "Light emitting diode" (at 134.62 76.2 0) (hide yes) (show_name no) (do_not_autoplace no) (effects (font (size 1.27 1.27))))
  (property "Sim.Pins" "1=K 2=A" (at 134.62 76.2 0) (hide yes) (show_name no) (do_not_autoplace no) (effects (font (size 1.27 1.27))))
  (pin "2")
  (pin "1"))
 (symbol
  (lib_id "Device:R")
  (at 148.59 80.01 90)
  (unit 1)
  (body_style 1)
  (exclude_from_sim no)
  (in_bom yes)
  (on_board yes)
  (in_pos_files yes)
  (dnp no)
  (property "Reference" "R1" (at 148.59 80.01 90) (show_name no) (do_not_autoplace no) (effects (font (size 1.27 1.27))))
  (property "Value" "330" (at 148.59 76.2 90) (hide yes) (show_name no) (do_not_autoplace no) (effects (font (size 1.27 1.27))))
  (property "Footprint" "Resistor_THT:R_Axial_DIN0207_L6.3mm_D2.5mm_P10.16mm_Horizontal" (at 148.59 81.788 90) (hide yes) (show_name no) (do_not_autoplace no) (effects (font (size 1.27 1.27))))
  (property "Datasheet" "" (at 148.59 80.01 0) (hide yes) (show_name no) (do_not_autoplace no) (effects (font (size 1.27 1.27))))
  (property "Description" "Resistor" (at 148.59 80.01 0) (hide yes) (show_name no) (do_not_autoplace no) (effects (font (size 1.27 1.27))))
  (pin "2")
  (pin "1"))
 (symbol
  (lib_id "power:PWR_FLAG")
  (at 170.18 107.95 0)
  (unit 1)
  (body_style 1)
  (exclude_from_sim no)
  (in_bom yes)
  (on_board yes)
  (in_pos_files yes)
  (dnp no)
  (fields_autoplaced yes)
  (property "Reference" "#FLG01" (at 170.18 106.045 0) (hide yes) (show_name no) (do_not_autoplace no) (effects (font (size 1.27 1.27))))
  (property "Value" "PWR_FLAG" (at 170.18 102.87 0) (show_name no) (do_not_autoplace no) (effects (font (size 1.27 1.27))))
  (property "Footprint" "" (at 170.18 107.95 0) (hide yes) (show_name no) (do_not_autoplace no) (effects (font (size 1.27 1.27))))
  (property "Datasheet" "" (at 170.18 107.95 0) (hide yes) (show_name no) (do_not_autoplace no) (effects (font (size 1.27 1.27))))
  (property "Description" "Special symbol for telling ERC where power comes from" (at 170.18 107.95 0) (hide yes) (show_name no) (do_not_autoplace no) (effects (font (size 1.27 1.27))))
  (pin "1"))
 (symbol
  (lib_id "Device:LED")
  (at 134.62 91.44 0)
  (unit 1)
  (body_style 1)
  (exclude_from_sim no)
  (in_bom yes)
  (on_board yes)
  (in_pos_files yes)
  (dnp no)
  (property "Reference" "D5" (at 129.54 91.44 0) (show_name no) (do_not_autoplace no) (effects (font (size 1.27 1.27)) (justify right)))
  (property "Value" "LED" (at 133.0325 87.63 0) (hide yes) (show_name no) (do_not_autoplace no) (effects (font (size 1.27 1.27))))
  (property "Footprint" "LED_THT:LED_D5.0mm" (at 134.62 91.44 0) (hide yes) (show_name no) (do_not_autoplace no) (effects (font (size 1.27 1.27))))
  (property "Datasheet" "" (at 134.62 91.44 0) (hide yes) (show_name no) (do_not_autoplace no) (effects (font (size 1.27 1.27))))
  (property "Description" "Light emitting diode" (at 134.62 91.44 0) (hide yes) (show_name no) (do_not_autoplace no) (effects (font (size 1.27 1.27))))
  (property "Sim.Pins" "1=K 2=A" (at 134.62 91.44 0) (hide yes) (show_name no) (do_not_autoplace no) (effects (font (size 1.27 1.27))))
  (pin "2")
  (pin "1"))
 (symbol
  (lib_id "Device:R")
  (at 148.59 87.63 90)
  (unit 1)
  (body_style 1)
  (exclude_from_sim no)
  (in_bom yes)
  (on_board yes)
  (in_pos_files yes)
  (dnp no)
  (property "Reference" "R4" (at 148.59 87.63 90) (show_name no) (do_not_autoplace no) (effects (font (size 1.27 1.27))))
  (property "Value" "330" (at 148.59 83.82 90) (hide yes) (show_name no) (do_not_autoplace no) (effects (font (size 1.27 1.27))))
  (property "Footprint" "Resistor_THT:R_Axial_DIN0207_L6.3mm_D2.5mm_P10.16mm_Horizontal" (at 148.59 89.408 90) (hide yes) (show_name no) (do_not_autoplace no) (effects (font (size 1.27 1.27))))
  (property "Datasheet" "" (at 148.59 87.63 0) (hide yes) (show_name no) (do_not_autoplace no) (effects (font (size 1.27 1.27))))
  (property "Description" "Resistor" (at 148.59 87.63 0) (hide yes) (show_name no) (do_not_autoplace no) (effects (font (size 1.27 1.27))))
  (pin "2")
  (pin "1"))
 (symbol
  (lib_id "Device:LED")
  (at 134.62 83.82 0)
  (unit 1)
  (body_style 1)
  (exclude_from_sim no)
  (in_bom yes)
  (on_board yes)
  (in_pos_files yes)
  (dnp no)
  (property "Reference" "D3" (at 129.54 83.82 0) (show_name no) (do_not_autoplace no) (effects (font (size 1.27 1.27)) (justify right)))
  (property "Value" "LED" (at 133.858 78.994 0) (hide yes) (show_name no) (do_not_autoplace no) (effects (font (size 1.27 1.27))))
  (property "Footprint" "LED_THT:LED_D5.0mm" (at 134.62 83.82 0) (hide yes) (show_name no) (do_not_autoplace no) (effects (font (size 1.27 1.27))))
  (property "Datasheet" "" (at 134.62 83.82 0) (hide yes) (show_name no) (do_not_autoplace no) (effects (font (size 1.27 1.27))))
  (property "Description" "Light emitting diode" (at 134.62 83.82 0) (hide yes) (show_name no) (do_not_autoplace no) (effects (font (size 1.27 1.27))))
  (property "Sim.Pins" "1=K 2=A" (at 134.62 83.82 0) (hide yes) (show_name no) (do_not_autoplace no) (effects (font (size 1.27 1.27))))
  (pin "2")
  (pin "1"))
 (symbol
  (lib_id "Device:R")
  (at 148.59 90.17 90)
  (unit 1)
  (body_style 1)
  (exclude_from_sim no)
  (in_bom yes)
  (on_board yes)
  (in_pos_files yes)
  (dnp no)
  (property "Reference" "R5" (at 148.59 90.17 90) (show_name no) (do_not_autoplace no) (effects (font (size 1.27 1.27))))
  (property "Value" "330" (at 148.59 86.36 90) (hide yes) (show_name no) (do_not_autoplace no) (effects (font (size 1.27 1.27))))
  (property "Footprint" "Resistor_THT:R_Axial_DIN0207_L6.3mm_D2.5mm_P10.16mm_Horizontal" (at 148.59 91.948 90) (hide yes) (show_name no) (do_not_autoplace no) (effects (font (size 1.27 1.27))))
  (property "Datasheet" "" (at 148.59 90.17 0) (hide yes) (show_name no) (do_not_autoplace no) (effects (font (size 1.27 1.27))))
  (property "Description" "Resistor" (at 148.59 90.17 0) (hide yes) (show_name no) (do_not_autoplace no) (effects (font (size 1.27 1.27))))
  (pin "2")
  (pin "1"))
 (symbol
  (lib_id "power:GND")
  (at 170.18 118.11 0)
  (unit 1)
  (body_style 1)
  (exclude_from_sim no)
  (in_bom yes)
  (on_board yes)
  (in_pos_files yes)
  (dnp no)
  (fields_autoplaced yes)
  (property "Reference" "#PWR05" (at 170.18 124.46 0) (hide yes) (show_name no) (do_not_autoplace no) (effects (font (size 1.27 1.27))))
  (property "Value" "GND" (at 170.18 123.19 0) (show_name no) (do_not_autoplace no) (effects (font (size 1.27 1.27))))
  (property "Footprint" "" (at 170.18 118.11 0) (hide yes) (show_name no) (do_not_autoplace no) (effects (font (size 1.27 1.27))))
  (property "Datasheet" "" (at 170.18 118.11 0) (hide yes) (show_name no) (do_not_autoplace no) (effects (font (size 1.27 1.27))))
  (property "Description" "Power symbol creates a global label with name \"GND\" , ground" (at 170.18 118.11 0) (hide yes) (show_name no) (do_not_autoplace no) (effects (font (size 1.27 1.27))))
  (pin "1"))
 (symbol
  (lib_id "power:GND")
  (at 149.86 110.49 0)
  (unit 1)
  (body_style 1)
  (exclude_from_sim no)
  (in_bom yes)
  (on_board yes)
  (in_pos_files yes)
  (dnp no)
  (fields_autoplaced yes)
  (property "Reference" "#PWR02" (at 149.86 116.84 0) (hide yes) (show_name no) (do_not_autoplace no) (effects (font (size 1.27 1.27))))
  (property "Value" "GND" (at 149.86 115.57 0) (show_name no) (do_not_autoplace no) (effects (font (size 1.27 1.27))))
  (property "Footprint" "" (at 149.86 110.49 0) (hide yes) (show_name no) (do_not_autoplace no) (effects (font (size 1.27 1.27))))
  (property "Datasheet" "" (at 149.86 110.49 0) (hide yes) (show_name no) (do_not_autoplace no) (effects (font (size 1.27 1.27))))
  (property "Description" "Power symbol creates a global label with name \"GND\" , ground" (at 149.86 110.49 0) (hide yes) (show_name no) (do_not_autoplace no) (effects (font (size 1.27 1.27))))
  (pin "1"))
 (symbol
  (lib_id "Device:R")
  (at 148.59 97.79 90)
  (unit 1)
  (body_style 1)
  (exclude_from_sim no)
  (in_bom yes)
  (on_board yes)
  (in_pos_files yes)
  (dnp no)
  (property "Reference" "R8" (at 148.59 97.79 90) (show_name no) (do_not_autoplace no) (effects (font (size 1.27 1.27))))
  (property "Value" "330" (at 148.59 93.98 90) (hide yes) (show_name no) (do_not_autoplace no) (effects (font (size 1.27 1.27))))
  (property "Footprint" "Resistor_THT:R_Axial_DIN0207_L6.3mm_D2.5mm_P10.16mm_Horizontal" (at 148.59 99.568 90) (hide yes) (show_name no) (do_not_autoplace no) (effects (font (size 1.27 1.27))))
  (property "Datasheet" "" (at 148.59 97.79 0) (hide yes) (show_name no) (do_not_autoplace no) (effects (font (size 1.27 1.27))))
  (property "Description" "Resistor" (at 148.59 97.79 0) (hide yes) (show_name no) (do_not_autoplace no) (effects (font (size 1.27 1.27))))
  (pin "2")
  (pin "1"))
 (sheet_instances
  (path ""
   (page "1")))
 (embedded_fonts no))
